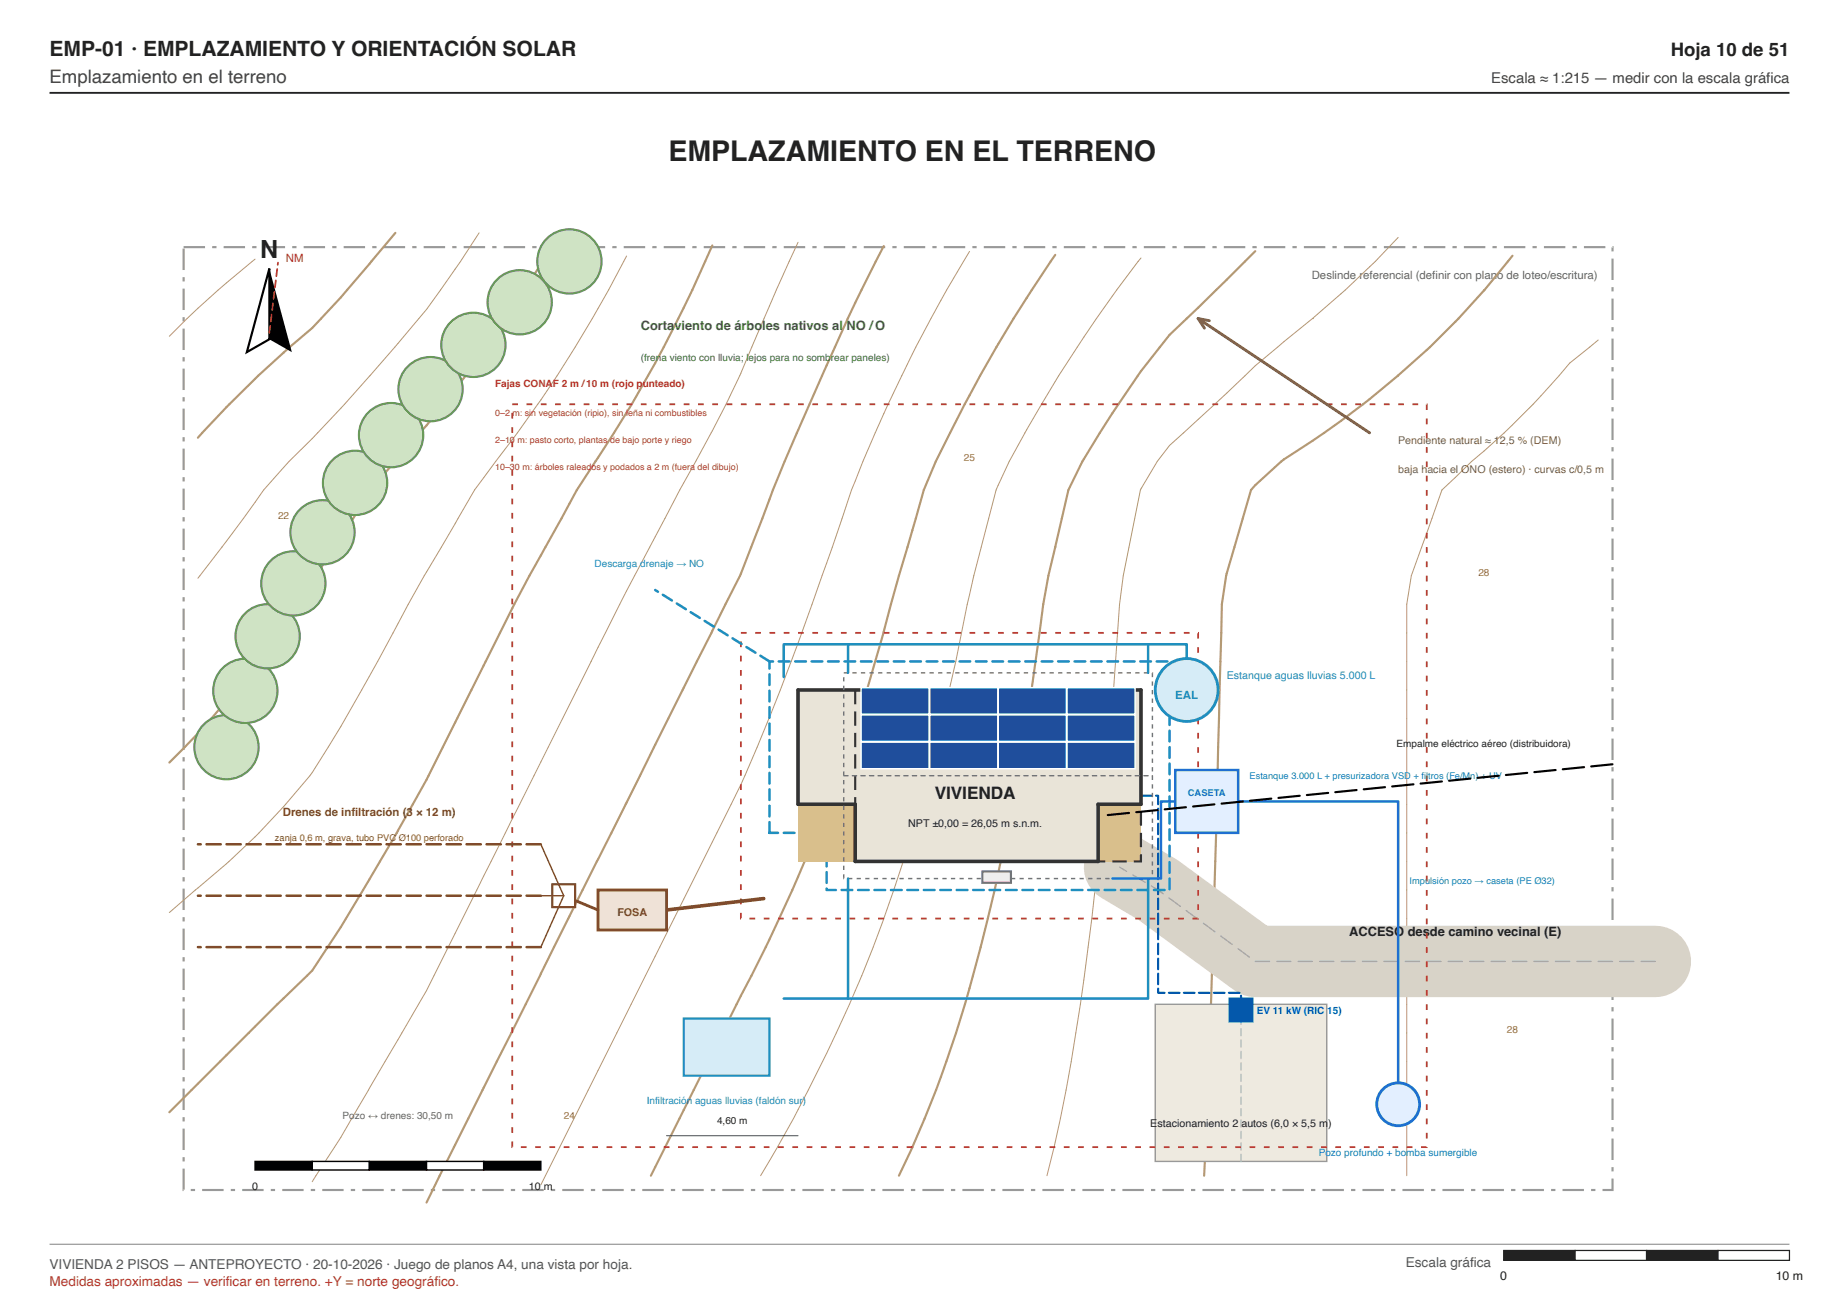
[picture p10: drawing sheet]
<svg xmlns="http://www.w3.org/2000/svg" width="297mm" height="210mm" viewBox="0 0 297 210" stroke-linecap="round" stroke-linejoin="round" font-family="sans-serif">
<path d="M29.7 39.9h230.7v152.3h-230.7z" fill="none" stroke="#999" stroke-width=".35" stroke-dasharray="3.5 1.2 .7 1.2" stroke-linecap="butt"/>
<path d="M77.4 37.6a231.2 231.2 0 0 1-8.5 12.4 384.9 384.9 0 0 1-18.5 20.8l-3.7 3.7-4.1 4.7-3.3 4.6-7.3 9.6M128.9 39.1l-5.5 12.4a198.3 198.3 0 0 1-13.6 27.7l-2.4 4.6a594.4 594.4 0 0 0-11.9 23l-23.1 46.2a211.2 211.2 0 0 1-10.2 18.5l-2.7 4.6a196.9 196.9 0 0 1-9.1 14.8M225.8 38.4a147.9 147.9 0 0 1-13.8 13.1M41.2 41.9l-.5 .3a151.3 151.3 0 0 0-13.4 12.1M101.2 41.4a210.6 210.6 0 0 1-21.1 33.1l-3.5 4.7-2.6 4.6a374.3 374.3 0 0 0-13 23l-1.3 2.4a213.1 213.1 0 0 1-9.6 16.1 116.8 116.8 0 0 1-18.6 18.5l-4.2 3.6M156.6 40.6a245.9 245.9 0 0 0-19.1 38.6 642.4 642.4 0 0 1-15.2 41.5l-2.6 6-1.6 3.2-30.8 61.5M184.3 41.7a230.9 230.9 0 0 0-21.3 32.8l-2.1 4.7a316.1 316.1 0 0 0-6.5 27.6 298.8 298.8 0 0 1-15.2 50.8 256.6 256.6 0 0 1-16.4 32.3M212 51.5h.1M212 51.5l-4.7 3.7a93.9 93.9 0 0 0-9.2 8.3l-9.2 8.5-2 2.5-2.6 4.5-2.9 14-.6 4.6a904.4 904.4 0 0 1-5.8 60.7 268.1 268.1 0 0 1-5.9 31.6M258.1 54.9l-4.6 3.8a118.2 118.2 0 0 1-15.8 15.8l-4.8 4.7-5 13.8-.7 4.6v92.3" fill="none" stroke="#b49a74" stroke-width=".16"/>
<path d="M63.9 37.6l-4.2 5a156.3 156.3 0 0 1-9.3 10.4 175.2 175.2 0 0 0-18.4 17.7M90.3 37.6a202.8 202.8 0 0 1-26.5 36.9l-3.9 4.7a525.8 525.8 0 0 1-18.3 27.6 138.4 138.4 0 0 1-14.3 16.4M115 39.6a211.1 211.1 0 0 1-18.8 34.9l-3 4.7-5.1 9.2a273.9 273.9 0 0 0-10 19.1l-4.3 8.6a228.5 228.5 0 0 1-9.5 18.1l-9.3 15.6-4.6 7-5.6 5.4-17.5 17.5M142.7 39.7l-4.6 9.2a794.6 794.6 0 0 0-13.3 30.3l-5.3 13.8-50.6 101.3M170.4 41.2a240 240 0 0 0-19.3 33.3l-1.9 4.7-5.3 18.4a295.5 295.5 0 0 1-19.6 54.2l-19.2 38.1M202.7 40.6l-9.2 9.1-4.6 4.4a144.5 144.5 0 0 0-14.1 20.4l-2.3 4.7-2.1 9.1a88.7 88.7 0 0 0-2.5 13.9 438.1 438.1 0 0 1-9.5 50.8 187.5 187.5 0 0 1-13.2 36.9M244.3 41.3a142.3 142.3 0 0 1-37 32.9l-4.6 4.2-.7 .8-2.6 9.2a35.7 35.7 0 0 0-2.2 13.8l-.6 23.1a2473.6 2473.6 0 0 1-2.1 64.6" fill="none" stroke="#b49a74" stroke-width=".35"/>
<g fill="#cfe3c4" stroke="#6a9a5a" stroke-width=".35">
<circle cx="36.6" cy="120.7" r="5.2"/>
<circle cx="39.6" cy="111.6" r="5.2"/>
<circle cx="43.2" cy="102.8" r="5.2"/>
<circle cx="47.4" cy="94.2" r="5.2"/>
<circle cx="52.1" cy="86" r="5.2"/>
<circle cx="57.3" cy="78" r="5.2"/>
<circle cx="63.2" cy="70.3" r="5.2"/>
<circle cx="69.5" cy="62.9" r="5.2"/>
<circle cx="76.5" cy="55.7" r="5.2"/>
<circle cx="83.9" cy="48.8" r="5.2"/>
<circle cx="92" cy="42.2" r="5.2"/>
</g>
<path d="M180.8 140.1l6.2 3.7 15.7 11.5h64.6" fill="none" stroke="#d8d3c8" stroke-width="11.5"/>
<path d="M267.3 155.3h-64.6l-15.7-11.5-6.2-3.7" fill="none" stroke="#aaa" stroke-width=".23" stroke-dasharray="2.3 1.2"/>
<path d="M186.6 162.2h27.7v25.4h-27.7z" fill="#eeeae0" stroke="#999" stroke-width=".23"/>
<path d="M200.4 187.6v-25.4" fill="none" stroke="#bbb" stroke-width=".23" stroke-dasharray="1.2 .7"/>
<path d="M184.3 128.5h2.7v31.9h13.4v2.8" fill="none" stroke="#05a" stroke-width=".35" stroke-dasharray="1.7 .7"/>
<path d="M198.6 161.3h3.7v3.7h-3.7z" fill="#05a" stroke="#05a" stroke-width=".35"/>
<path d="M82.7 65.3h147.7v120h-147.7zM119.7 102.2h73.8v46.2h-73.8z" fill="none" stroke="#c0392b" stroke-width=".29" stroke-dasharray=".9 1.4" stroke-linecap="butt"/>
<path d="M124.3 106.8l-18.5-11.5M124.3 134.5v-27.7h64.6v37h-55.4v-9.3h-9.2" fill="none" stroke="#1f8fbf" stroke-width=".4" stroke-dasharray="1.7 .9"/>
<path d="M128.9 111.5h36.9v18.4h-36.9z" fill="#e9e4d8"/>
<path d="M128.9 129.9h9.2v9.3h-9.2z" fill="#d9bf8c"/>
<g fill="#e9e4d8">
<path d="M138.1 129.9h11.1v9.3h-11.1z"/>
<path d="M149.2 129.9h8.3v9.3h-8.3z"/>
<path d="M157.5 129.9h7.4v9.3h-7.4z"/>
<path d="M164.9 129.9h3.7v9.3h-3.7z"/>
<path d="M168.6 129.9h8.7v9.3h-8.7z"/>
</g>
<path d="M177.3 129.9h7v9.3h-7z" fill="#d9bf8c"/>
<g fill="#e9e4d8">
<path d="M165.8 111.5h6.9v13.8h-6.9z"/>
<path d="M172.7 111.5h11.6v13.8h-11.6z"/>
<path d="M165.8 125.3h18.5v4.6h-18.5z"/>
</g>
<path d="M128.9 111.5h55.4v18.4h-7v9.3h-39.2v-9.3h-9.2z" fill="none" stroke="#333" stroke-width=".58"/>
<path d="M138.1 111.5h46.2v27.7h-46.2z" fill="none" stroke="#333" stroke-width=".35" stroke-dasharray="2.3 1.2" stroke-linecap="butt"/>
<path d="M136.3 108.7h49.8v33.2h-49.8z" fill="none" stroke="#777" stroke-width=".23" stroke-dasharray=".7 .7" stroke-linecap="butt"/>
<path d="M136.3 125.3h49.8" fill="none" stroke="#777" stroke-width=".23" stroke-dasharray=".7 .7"/>
<g fill="#1f4e9c" stroke="#fff" stroke-width=".23">
<path d="M139.1 119.9h11v4.3h-11z"/>
<path d="M150.1 119.9h11v4.3h-11z"/>
<path d="M161.2 119.9h11v4.3h-11z"/>
<path d="M172.3 119.9h11v4.3h-11z"/>
<path d="M139.1 115.5h11v4.3h-11z"/>
<path d="M150.1 115.5h11v4.3h-11z"/>
<path d="M161.2 115.5h11v4.3h-11z"/>
<path d="M172.3 115.5h11v4.3h-11z"/>
<path d="M139.1 111.1h11v4.3h-11z"/>
<path d="M150.1 111.1h11v4.3h-11z"/>
<path d="M161.2 111.1h11v4.3h-11z"/>
<path d="M172.3 111.1h11v4.3h-11z"/>
</g>
<path d="M137 108.7v-4.6h54.7v7.4M137 104.1h-10.4v5.3M185.4 104.1v4.6" fill="none" stroke="#1f8fbf" stroke-width=".4"/>
<circle cx="191.7" cy="111.5" r="5.1" fill="#d6ecf7" stroke="#1f8fbf" stroke-width=".46"/>
<path d="M137 141.9v19.4h-10.4M185.4 141.9v19.4h-48.4" fill="none" stroke="#1f8fbf" stroke-width=".4"/>
<path d="M110.4 164.5h13.9v9.3h-13.9z" fill="#d6ecf7" stroke="#1f8fbf" stroke-width=".35"/>
<path d="M123.3 145.2l-15.6 1.8" fill="none" stroke="#7b4b2a" stroke-width=".58"/>
<path d="M96.6 143.8h11.1v6.4h-11.1z" fill="#efe2d4" stroke="#7b4b2a" stroke-width=".46"/>
<path d="M91 144.7l5.6 2.3" fill="none" stroke="#7b4b2a" stroke-width=".46"/>
<path d="M89.2 142.8h3.7v3.7h-3.7z" fill="#fff" stroke="#7b4b2a" stroke-width=".35"/>
<path d="M87.3 136.4l3.7 8.3M87.3 144.7h3.7M91 144.7l-3.7 8.3" fill="none" stroke="#7b4b2a" stroke-width=".23"/>
<path d="M87.3 136.4h-55.3M87.3 153h-55.3M87.3 144.7h-55.3" fill="none" stroke="#7b4b2a" stroke-width=".4" stroke-dasharray="2.3 .9"/>
<path d="M189.8 129.5h-2.3v12.4h-7.8M200 129.5h25.8v48.9" fill="none" stroke="#1f6fd1" stroke-width=".4"/>
<path d="M189.8 124.4h10.2v10.1h-10.2z" fill="#e3efff" stroke="#1f6fd1" stroke-width=".4"/>
<circle cx="225.8" cy="178.4" r="3.5" fill="#e3efff" stroke="#1f6fd1" stroke-width=".46"/>
<path d="M260.4 123.5l-82.5 8.3" fill="none" stroke="#000" stroke-width=".35" stroke-dasharray="3.5 1.2"/>
<path d="M158.7 140.8h4.6v1.8h-4.6z" fill="#efe3f6" stroke="#8e44ad" stroke-width=".35"/>
<path d="M107.7 183.5h21.2" fill="none" stroke="#555" stroke-width=".17"/>
<path d="M193.5 51.5l27.7 18.4M193.5 51.5l1 1.5M193.5 51.5l1.8 .3" fill="none" stroke="#7a6040" stroke-width=".46"/>
<path d="M43.5 43.4l3.6 13.5-3.6-2.1z" fill="#000"/>
<path d="M43.5 43.4v11.4l-3.6 2.1z" fill="#fff" stroke="#000" stroke-width=".35"/>
<path d="M43.5 53.8l1.4-11.4" fill="none" stroke="#a33" stroke-width=".29" stroke-dasharray="1.2 .7"/>
<path d="M41.2 187.6h9.2v1.4h-9.2z" fill="#000" stroke="#000" stroke-width=".23"/>
<path d="M50.4 187.6h9.3v1.4h-9.3z" fill="#fff" stroke="#000" stroke-width=".23"/>
<path d="M59.7 187.6h9.2v1.4h-9.2z" fill="#000" stroke="#000" stroke-width=".23"/>
<path d="M68.9 187.6h9.2v1.4h-9.2z" fill="#fff" stroke="#000" stroke-width=".23"/>
<path d="M78.1 187.6h9.2v1.4h-9.2z" fill="#000" stroke="#000" stroke-width=".23"/>
<path d="M8 15h281" fill="none" stroke="#222" stroke-width=".3"/>
<path d="M8 201h281" fill="none" stroke="#999" stroke-width=".2"/>
<path d="M242.9 202h11.5v1.6h-11.5z" fill="#222" stroke="#222" stroke-width=".2"/>
<path d="M254.4 202h11.5v1.6h-11.5z" fill="#fff" stroke="#222" stroke-width=".2"/>
<path d="M265.9 202h11.6v1.6h-11.6z" fill="#222" stroke="#222" stroke-width=".2"/>
<path d="M277.5 202h11.5v1.6h-11.5z" fill="#fff" stroke="#222" stroke-width=".2"/>
<text font-size="4.6" fill="#222" x="107.9" y="26.1">EMPLAZAMIENTO EN EL TERRENO</text>
<text font-size="4" fill="#222" x="42" y="41.7">N</text>
<text font-size="3.4" fill="#222" x="8" y="9">EMP-01 · EMPLAZAMIENTO Y ORIENTACIÓN SOLAR</text>
<text font-size="3" fill="#222" x="269.8" y="9">Hoja 10 de 51</text>
<text font-size="3" fill="#444" x="8" y="13.4">Emplazamiento en el terreno</text>
<text font-size="2.8" fill="#222" x="151" y="129">VIVIENDA</text>
<text font-size="2.4" fill="#444" x="240.9" y="13.4">Escala ≈ 1:215 — medir con la escala gráfica</text>
<g font-size="2.2" fill="#555">
<text x="8" y="205">VIVIENDA 2 PISOS — ANTEPROYECTO · 20-10-2026 · Juego de planos A4, una vista por hoja.</text>
<text x="227" y="204.6">Escala gráfica</text>
</g>
<text font-size="2.2" fill="#a33" x="8" y="207.8">Medidas aproximadas — verificar en terreno. +Y = norte geográfico.</text>
<text font-size="2.1" fill="#3e6e30" x="103.5" y="53.3">Cortaviento de árboles nativos al NO /O</text>
<g font-size="2.1" fill="#222">
<text x="217.9" y="151.2">ACCESO</text>
<text x="227.4" y="151.2">desde camino vecinal (E)</text>
</g>
<g font-size="2" fill="#222">
<text x="242.3" y="206.8">0</text>
<text x="286.8" y="206.8">10 m</text>
</g>
<text font-size="1.8" fill="#a33" x="46.2" y="42.3">NM</text>
<text font-size="1.8" fill="#666" x="211.8" y="45">Deslinde referencial (definir con plano de loteo/escritura)</text>
<text font-size="1.8" fill="#1f8fbf" x="189.8" y="112.8">EAL</text>
<text font-size="1.8" fill="#7b4b2a" x="45.7" y="131.8">Drenes de infiltración (3 × 12 m)</text>
<g font-size="1.7" fill="#7a6040">
<text x="225.8" y="71.8">Pendiente natural ≈ 12,5 % (DEM)</text>
<text x="225.8" y="76.4">baja hacia el ONO (estero) · curvas c/0,5 m</text>
</g>
<text font-size="1.7" fill="#1f8fbf" x="198.1" y="109.6">Estanque aguas lluvias 5.000 L</text>
<g font-size="1.7" fill="#222">
<text x="146.7" y="133.6">NPT ±0,00 = 26,05 m s.n.m.</text>
<text x="185.8" y="182.1">Estacionamiento 2</text>
<text x="200.5" y="182.1">autos (6,0 × 5,5 m)</text>
<text x="40.7" y="192.2">0</text>
<text x="85.4" y="192.2">10 m</text>
</g>
<text font-size="1.7" fill="#7b4b2a" x="99.7" y="147.9">FOSA</text>
<text font-size="1.6" fill="#3e6e30" x="103.5" y="58.4">(frena viento con lluvia; lejos para no sombrear paneles)</text>
<text font-size="1.6" fill="#c0392b" x="80" y="62.5">Fajas CONAF 2 m /10 m (rojo punteado)</text>
<g font-size="1.6" fill="#8a6a40">
<text x="155.7" y="74.5">25</text>
<text x="44.9" y="83.8">22</text>
<text x="238.8" y="93">28</text>
<text x="243.4" y="166.8">28</text>
<text x="91.1" y="180.7">24</text>
</g>
<g font-size="1.6" fill="#1f8fbf">
<text x="96" y="91.6">Descarga drenaje → NO</text>
<text x="104.5" y="178.4">Infiltración aguas lluvias (faldón sur)</text>
</g>
<g font-size="1.6" fill="#222">
<text x="225.5" y="120.7">Empalme eléctrico aéreo (distribuidora)</text>
<text x="115.8" y="181.6">4,60 m</text>
</g>
<g font-size="1.6" fill="#05a">
<text x="203" y="163.8">EV 11 kW (RIC</text>
<text x="214.4" y="163.8">15)</text>
</g>
<text font-size="1.6" fill="#666" x="55.3" y="180.7">Pozo ↔ drenes: 30,50 m</text>
<text font-size="1.6" fill="#1f6fd1" x="213" y="186.7">Pozo profundo + bomba sumergible</text>
<g font-size="1.5" fill="#1f6fd1">
<text x="201.8" y="125.8">Estanque 3.000 L + presurizadora VSD + filtros (Fe/Mn) + UV</text>
<text x="191.9" y="128.5">CASETA</text>
<text x="227.7" y="142.8">Impulsión pozo → caseta (PE Ø32)</text>
</g>
<text font-size="1.5" fill="#7b4b2a" x="44.4" y="135.9">zanja 0,6 m, grava, tubo PVC Ø100 perforado</text>
<g font-size="1.4" fill="#c0392b">
<text x="80" y="67.2">0–2</text>
<text x="80" y="71.5">2–10 m: pasto corto, plantas de bajo porte y riego</text>
<text x="82.8" y="67.2">m: sin vegetación (ripio), sin leña ni combustibles</text>
<text x="80" y="75.9">10–30 m: árboles raleados y podados a 2 m (fuera del dibujo)</text>
</g>
</svg>
